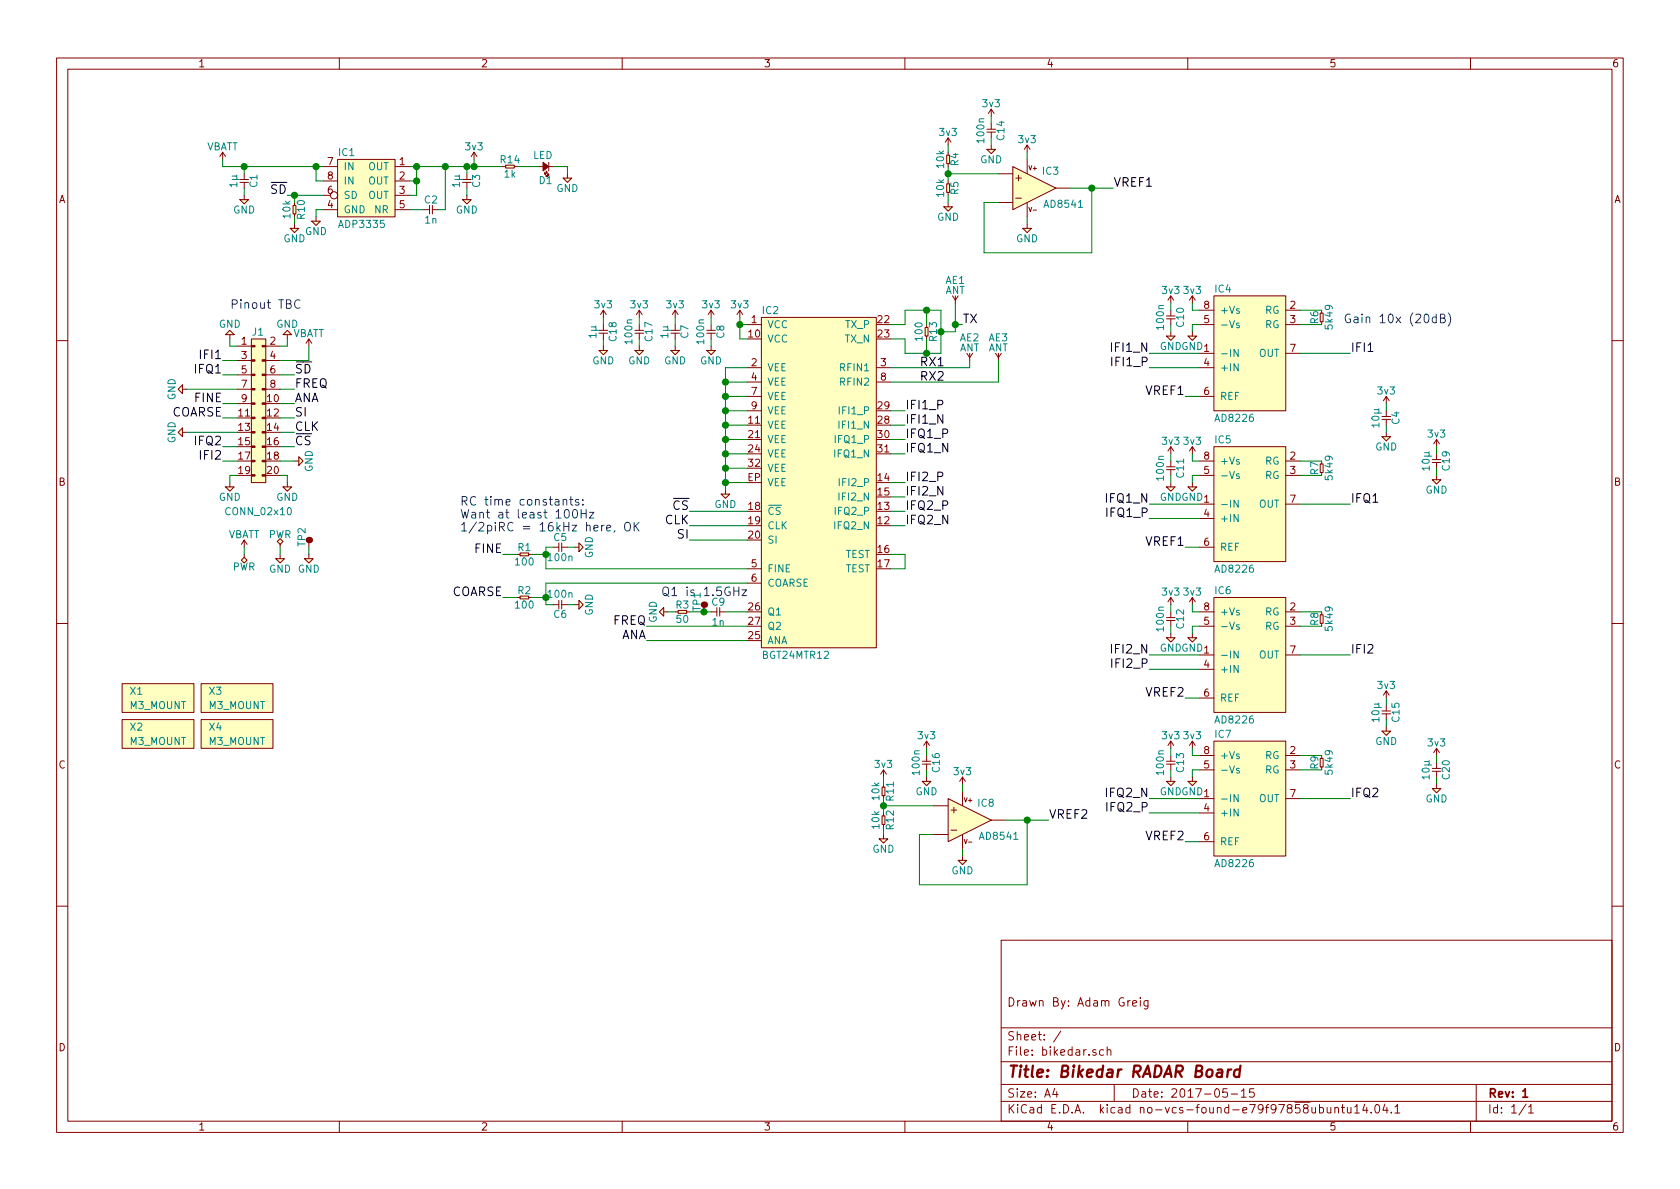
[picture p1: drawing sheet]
EESchema Schematic File Version 2
LIBS:agg-kicad
LIBS:bikedar-cache
EELAYER 26 0
EELAYER END
$Descr A4 11693 8268
encoding utf-8
Sheet 1 1
Title "Bikedar RADAR Board"
Date "2017-05-15"
Rev "1"
Comp ""
Comment1 "Drawn By: Adam Greig"
Comment2 ""
Comment3 ""
Comment4 ""
$EndDescr
$Comp
L BGT24MTR12 IC2
U 1 1
P 5700 3350
F 0 "IC2" H 5300 4550 50  0000 L CNN
F 1 "BGT24MTR12" H 5300 2150 50  0000 L CNN
F 2 "agg:QFN-32-BGT24MTR" H 5300 2050 50  0001 L CNN
F 3 "http://www.infineon.com/dgdl/?fileId=db3a304339dcf4b10139df108e75025b" H 5300 1950 50  0001 L CNN
F 4 "2710089" H 5300 1850 50  0001 L CNN "Farnell"
F 5 "726-4MTR12E6327XUMA1" H 5300 1750 50  0001 L CNN "Mouser"
	1    5700 3350
	1    0    0    -1  
$EndComp
$Comp
L GND #PWR01
U 1 1
P 2000 2350
F 0 "#PWR01" H 1870 2390 50  0001 L CNN
F 1 "GND" H 2000 2250 50  0000 C CNN
F 2 "" H 2000 2350 60  0001 C CNN
F 3 "" H 2000 2350 60  0001 C CNN
	1    2000 2350
	-1   0    0    1   
$EndComp
$Comp
L GND #PWR02
U 1 1
P 1600 2350
F 0 "#PWR02" H 1470 2390 50  0001 L CNN
F 1 "GND" H 1600 2250 50  0000 C CNN
F 2 "" H 1600 2350 60  0001 C CNN
F 3 "" H 1600 2350 60  0001 C CNN
	1    1600 2350
	-1   0    0    1   
$EndComp
Wire Wire Line
	1600 2350 1600 2400
Wire Wire Line
	1600 2400 1650 2400
Wire Wire Line
	1950 2400 2000 2400
Wire Wire Line
	2000 2400 2000 2350
$Comp
L GND #PWR03
U 1 1
P 1600 3350
F 0 "#PWR03" H 1470 3390 50  0001 L CNN
F 1 "GND" H 1600 3250 50  0000 C CNN
F 2 "" H 1600 3350 60  0001 C CNN
F 3 "" H 1600 3350 60  0001 C CNN
	1    1600 3350
	1    0    0    -1  
$EndComp
Wire Wire Line
	1650 3300 1600 3300
Wire Wire Line
	1600 3300 1600 3350
$Comp
L GND #PWR04
U 1 1
P 2000 3350
F 0 "#PWR04" H 1870 3390 50  0001 L CNN
F 1 "GND" H 2000 3250 50  0000 C CNN
F 2 "" H 2000 3350 60  0001 C CNN
F 3 "" H 2000 3350 60  0001 C CNN
	1    2000 3350
	1    0    0    -1  
$EndComp
Wire Wire Line
	1950 3300 2000 3300
Wire Wire Line
	2000 3300 2000 3350
$Comp
L VBATT #PWR05
U 1 1
P 2150 2400
F 0 "#PWR05" H 2150 2510 50  0001 L CNN
F 1 "VBATT" H 2150 2490 50  0000 C CNN
F 2 "" H 2150 2400 60  0001 C CNN
F 3 "" H 2150 2400 60  0001 C CNN
	1    2150 2400
	1    0    0    -1  
$EndComp
Wire Wire Line
	1950 2700 2050 2700
Wire Wire Line
	1950 2800 2050 2800
Text Label 2050 2800 0    60   ~ 0
ANA
Wire Wire Line
	1950 2900 2050 2900
Wire Wire Line
	1950 3000 2050 3000
Wire Wire Line
	1950 3100 2050 3100
Text Label 2050 2900 0    60   ~ 0
SI
Text Label 2050 3000 0    60   ~ 0
CLK
Text Label 2050 3100 0    60   ~ 0
~CS
Wire Wire Line
	1650 2600 1550 2600
Wire Wire Line
	1550 2800 1650 2800
Wire Wire Line
	1550 2900 1650 2900
Wire Wire Line
	1550 3100 1650 3100
Wire Wire Line
	1550 3200 1650 3200
Text Label 1550 2500 2    60   ~ 0
IFI1
Text Label 2050 2700 0    60   ~ 0
FREQ
Wire Wire Line
	1650 2500 1550 2500
Text Label 1550 2600 2    60   ~ 0
IFQ1
Text Label 1550 2800 2    60   ~ 0
FINE
Text Label 1550 2900 2    60   ~ 0
COARSE
Text Label 1550 3100 2    60   ~ 0
IFQ2
Text Label 1550 3200 2    60   ~ 0
IFI2
$Comp
L ADP3335 IC1
U 1 1
P 2550 1250
F 0 "IC1" H 2350 1450 50  0000 L CNN
F 1 "ADP3335" H 2350 950 50  0000 L CNN
F 2 "agg:MSOP-8" H 2350 850 50  0001 L CNN
F 3 "" H 2950 850 50  0001 C CNN
F 4 "2067775" H 2350 750 50  0001 L CNN "Farnell"
	1    2550 1250
	1    0    0    -1  
$EndComp
$Comp
L VBATT #PWR06
U 1 1
P 1550 1100
F 0 "#PWR06" H 1550 1210 50  0001 L CNN
F 1 "VBATT" H 1550 1190 50  0000 C CNN
F 2 "" H 1550 1100 60  0001 C CNN
F 3 "" H 1550 1100 60  0001 C CNN
	1    1550 1100
	1    0    0    -1  
$EndComp
Wire Wire Line
	1550 1150 2250 1150
Wire Wire Line
	2200 1250 2250 1250
Connection ~ 2200 1150
Wire Wire Line
	2000 1350 2250 1350
$Comp
L GND #PWR07
U 1 1
P 2200 1500
F 0 "#PWR07" H 2070 1540 50  0001 L CNN
F 1 "GND" H 2200 1400 50  0000 C CNN
F 2 "" H 2200 1500 60  0001 C CNN
F 3 "" H 2200 1500 60  0001 C CNN
	1    2200 1500
	1    0    0    -1  
$EndComp
Wire Wire Line
	2250 1450 2200 1450
Wire Wire Line
	2200 1450 2200 1500
$Comp
L 3v3 #PWR08
U 1 1
P 3300 1100
F 0 "#PWR08" H 3300 1210 50  0001 L CNN
F 1 "3v3" H 3300 1190 50  0000 C CNN
F 2 "" H 3300 1100 60  0001 C CNN
F 3 "" H 3300 1100 60  0001 C CNN
	1    3300 1100
	1    0    0    -1  
$EndComp
$Comp
L C C2
U 1 1
P 2950 1450
F 0 "C2" H 3000 1520 50  0000 C CNN
F 1 "1n" H 3000 1380 50  0000 C CNN
F 2 "agg:0603" H 2950 1450 50  0001 C CNN
F 3 "" H 2950 1450 50  0001 C CNN
	1    2950 1450
	1    0    0    -1  
$EndComp
Wire Wire Line
	2850 1450 2950 1450
$Comp
L C C3
U 1 1
P 3250 1200
F 0 "C3" H 3300 1270 50  0000 C CNN
F 1 "1µ" H 3300 1130 50  0000 C CNN
F 2 "agg:0603" H 3250 1200 50  0001 C CNN
F 3 "" H 3250 1200 50  0001 C CNN
	1    3250 1200
	0    1    1    0   
$EndComp
Wire Wire Line
	2900 1350 2850 1350
Wire Wire Line
	2900 1150 2900 1350
Wire Wire Line
	2850 1150 3500 1150
Wire Wire Line
	2850 1250 2900 1250
Connection ~ 2900 1250
Wire Wire Line
	3250 1150 3250 1200
Connection ~ 2900 1150
Wire Wire Line
	3050 1450 3100 1450
Wire Wire Line
	3100 1450 3100 1150
Connection ~ 3100 1150
$Comp
L GND #PWR09
U 1 1
P 3250 1350
F 0 "#PWR09" H 3120 1390 50  0001 L CNN
F 1 "GND" H 3250 1250 50  0000 C CNN
F 2 "" H 3250 1350 60  0001 C CNN
F 3 "" H 3250 1350 60  0001 C CNN
	1    3250 1350
	1    0    0    -1  
$EndComp
Wire Wire Line
	3250 1350 3250 1300
Wire Wire Line
	3300 1150 3300 1100
Connection ~ 3250 1150
$Comp
L C C1
U 1 1
P 1700 1200
F 0 "C1" H 1750 1270 50  0000 C CNN
F 1 "1µ" H 1750 1130 50  0000 C CNN
F 2 "agg:0603" H 1700 1200 50  0001 C CNN
F 3 "" H 1700 1200 50  0001 C CNN
	1    1700 1200
	0    1    1    0   
$EndComp
Wire Wire Line
	2200 1150 2200 1250
Wire Wire Line
	1550 1100 1550 1150
Wire Wire Line
	1700 1200 1700 1150
Connection ~ 1700 1150
$Comp
L GND #PWR010
U 1 1
P 1700 1350
F 0 "#PWR010" H 1570 1390 50  0001 L CNN
F 1 "GND" H 1700 1250 50  0000 C CNN
F 2 "" H 1700 1350 60  0001 C CNN
F 3 "" H 1700 1350 60  0001 C CNN
	1    1700 1350
	1    0    0    -1  
$EndComp
Wire Wire Line
	1700 1350 1700 1300
$Comp
L 3v3 #PWR011
U 1 1
P 5150 2200
F 0 "#PWR011" H 5150 2310 50  0001 L CNN
F 1 "3v3" H 5150 2290 50  0000 C CNN
F 2 "" H 5150 2200 60  0001 C CNN
F 3 "" H 5150 2200 60  0001 C CNN
	1    5150 2200
	1    0    0    -1  
$EndComp
Wire Wire Line
	5150 2200 5150 2350
Wire Wire Line
	5150 2250 5200 2250
Wire Wire Line
	5150 2350 5200 2350
Connection ~ 5150 2250
$Comp
L C C7
U 1 1
P 4700 2250
F 0 "C7" H 4750 2320 50  0000 C CNN
F 1 "1µ" H 4750 2180 50  0000 C CNN
F 2 "agg:0603" H 4700 2250 50  0001 C CNN
F 3 "" H 4700 2250 50  0001 C CNN
	1    4700 2250
	0    1    1    0   
$EndComp
$Comp
L C C8
U 1 1
P 4950 2250
F 0 "C8" H 5000 2320 50  0000 C CNN
F 1 "100n" H 5000 2180 50  0000 C CNN
F 2 "agg:0603" H 4950 2250 50  0001 C CNN
F 3 "" H 4950 2250 50  0001 C CNN
	1    4950 2250
	0    1    1    0   
$EndComp
$Comp
L 3v3 #PWR012
U 1 1
P 4950 2200
F 0 "#PWR012" H 4950 2310 50  0001 L CNN
F 1 "3v3" H 4950 2290 50  0000 C CNN
F 2 "" H 4950 2200 60  0001 C CNN
F 3 "" H 4950 2200 60  0001 C CNN
	1    4950 2200
	1    0    0    -1  
$EndComp
Wire Wire Line
	4950 2200 4950 2250
$Comp
L GND #PWR013
U 1 1
P 4950 2400
F 0 "#PWR013" H 4820 2440 50  0001 L CNN
F 1 "GND" H 4950 2300 50  0000 C CNN
F 2 "" H 4950 2400 60  0001 C CNN
F 3 "" H 4950 2400 60  0001 C CNN
	1    4950 2400
	1    0    0    -1  
$EndComp
Wire Wire Line
	4950 2350 4950 2400
$Comp
L GND #PWR014
U 1 1
P 4700 2400
F 0 "#PWR014" H 4570 2440 50  0001 L CNN
F 1 "GND" H 4700 2300 50  0000 C CNN
F 2 "" H 4700 2400 60  0001 C CNN
F 3 "" H 4700 2400 60  0001 C CNN
	1    4700 2400
	1    0    0    -1  
$EndComp
$Comp
L 3v3 #PWR015
U 1 1
P 4700 2200
F 0 "#PWR015" H 4700 2310 50  0001 L CNN
F 1 "3v3" H 4700 2290 50  0000 C CNN
F 2 "" H 4700 2200 60  0001 C CNN
F 3 "" H 4700 2200 60  0001 C CNN
	1    4700 2200
	1    0    0    -1  
$EndComp
Wire Wire Line
	4700 2200 4700 2250
Wire Wire Line
	4700 2350 4700 2400
$Comp
L GND #PWR016
U 1 1
P 5050 3400
F 0 "#PWR016" H 4920 3440 50  0001 L CNN
F 1 "GND" H 5050 3300 50  0000 C CNN
F 2 "" H 5050 3400 60  0001 C CNN
F 3 "" H 5050 3400 60  0001 C CNN
	1    5050 3400
	1    0    0    -1  
$EndComp
Wire Wire Line
	5200 2550 5050 2550
Wire Wire Line
	5050 2550 5050 3400
Wire Wire Line
	5200 3350 5050 3350
Connection ~ 5050 3350
Wire Wire Line
	5200 3250 5050 3250
Connection ~ 5050 3250
Wire Wire Line
	5200 3150 5050 3150
Connection ~ 5050 3150
Wire Wire Line
	5200 3050 5050 3050
Connection ~ 5050 3050
Wire Wire Line
	5200 2950 5050 2950
Connection ~ 5050 2950
Wire Wire Line
	5200 2850 5050 2850
Connection ~ 5050 2850
Wire Wire Line
	5200 2750 5050 2750
Connection ~ 5050 2750
Wire Wire Line
	5200 2650 5050 2650
Connection ~ 5050 2650
Wire Wire Line
	5200 3550 4800 3550
Wire Wire Line
	5200 3650 4800 3650
Wire Wire Line
	4800 3750 5200 3750
Text Label 4800 3550 2    60   ~ 0
~CS
Text Label 4800 3650 2    60   ~ 0
CLK
Text Label 4800 3750 2    60   ~ 0
SI
Wire Wire Line
	3800 3950 5200 3950
Wire Wire Line
	3800 4050 5200 4050
$Comp
L R R3
U 1 1
P 4700 4250
F 0 "R3" H 4750 4300 50  0000 C CNN
F 1 "50" H 4750 4200 50  0000 C CNN
F 2 "agg:0402" H 4700 4250 50  0001 C CNN
F 3 "" H 4700 4250 50  0001 C CNN
	1    4700 4250
	1    0    0    -1  
$EndComp
$Comp
L C C9
U 1 1
P 4950 4250
F 0 "C9" H 5000 4320 50  0000 C CNN
F 1 "1n" H 5000 4180 50  0000 C CNN
F 2 "agg:0402" H 4950 4250 50  0001 C CNN
F 3 "" H 4950 4250 50  0001 C CNN
	1    4950 4250
	1    0    0    -1  
$EndComp
Wire Wire Line
	5200 4250 5050 4250
Wire Wire Line
	4800 4250 4950 4250
$Comp
L GND #PWR017
U 1 1
P 4650 4250
F 0 "#PWR017" H 4520 4290 50  0001 L CNN
F 1 "GND" H 4650 4150 50  0000 C CNN
F 2 "" H 4650 4250 60  0001 C CNN
F 3 "" H 4650 4250 60  0001 C CNN
	1    4650 4250
	0    1    1    0   
$EndComp
Wire Wire Line
	4650 4250 4700 4250
Text Notes 4600 4150 0    60   ~ 0
Q1 is 1.5GHz
Wire Wire Line
	5200 4350 4500 4350
Text Label 4500 4350 2    60   ~ 0
FREQ
Wire Wire Line
	5200 4450 4500 4450
Text Label 4500 4450 2    60   ~ 0
ANA
Wire Wire Line
	6200 3850 6300 3850
Wire Wire Line
	6300 3850 6300 3950
Wire Wire Line
	6300 3950 6200 3950
$Comp
L AD8226 IC4
U 1 1
P 8650 2450
F 0 "IC4" H 8450 2900 50  0000 L CNN
F 1 "AD8226" H 8450 2000 50  0000 L CNN
F 2 "agg:MSOP-8" H 8450 1900 50  0001 L CNN
F 3 "" H 8700 2450 50  0001 C CNN
F 4 "2462026" H 8450 1800 50  0001 L CNN "Farnell"
	1    8650 2450
	1    0    0    -1  
$EndComp
$Comp
L R R1
U 1 1
P 3600 3850
F 0 "R1" H 3650 3900 50  0000 C CNN
F 1 "100" H 3650 3800 50  0000 C CNN
F 2 "agg:0402" H 3600 3850 50  0001 C CNN
F 3 "" H 3600 3850 50  0001 C CNN
	1    3600 3850
	1    0    0    -1  
$EndComp
$Comp
L C C5
U 1 1
P 3850 3800
F 0 "C5" H 3900 3870 50  0000 C CNN
F 1 "100n" H 3900 3730 50  0000 C CNN
F 2 "agg:0402" H 3850 3800 50  0001 C CNN
F 3 "" H 3850 3800 50  0001 C CNN
	1    3850 3800
	1    0    0    -1  
$EndComp
Text Label 3500 3850 2    60   ~ 0
FINE
Text Label 3500 4150 2    60   ~ 0
COARSE
$Comp
L R R2
U 1 1
P 3600 4150
F 0 "R2" H 3650 4200 50  0000 C CNN
F 1 "100" H 3650 4100 50  0000 C CNN
F 2 "agg:0402" H 3600 4150 50  0001 C CNN
F 3 "" H 3600 4150 50  0001 C CNN
	1    3600 4150
	1    0    0    -1  
$EndComp
$Comp
L GND #PWR018
U 1 1
P 4000 3800
F 0 "#PWR018" H 3870 3840 50  0001 L CNN
F 1 "GND" H 4000 3700 50  0000 C CNN
F 2 "" H 4000 3800 60  0001 C CNN
F 3 "" H 4000 3800 60  0001 C CNN
	1    4000 3800
	0    -1   -1   0   
$EndComp
Wire Wire Line
	4000 3800 3950 3800
Wire Wire Line
	3850 3800 3800 3800
Wire Wire Line
	3800 3800 3800 3950
$Comp
L C C6
U 1 1
P 3950 4200
F 0 "C6" H 4000 4270 50  0000 C CNN
F 1 "100n" H 4000 4130 50  0000 C CNN
F 2 "agg:0402" H 3950 4200 50  0001 C CNN
F 3 "" H 3950 4200 50  0001 C CNN
	1    3950 4200
	-1   0    0    1   
$EndComp
Wire Wire Line
	3800 4050 3800 4200
$Comp
L GND #PWR019
U 1 1
P 4000 4200
F 0 "#PWR019" H 3870 4240 50  0001 L CNN
F 1 "GND" H 4000 4100 50  0000 C CNN
F 2 "" H 4000 4200 60  0001 C CNN
F 3 "" H 4000 4200 60  0001 C CNN
	1    4000 4200
	0    -1   -1   0   
$EndComp
Wire Wire Line
	3950 4200 4000 4200
Wire Wire Line
	3800 4200 3850 4200
Wire Wire Line
	3700 4150 3800 4150
Connection ~ 3800 4150
Wire Wire Line
	3700 3850 3800 3850
Connection ~ 3800 3850
Wire Wire Line
	3600 3850 3500 3850
Wire Wire Line
	3600 4150 3500 4150
Text Notes 3200 3700 0    60   ~ 0
RC time constants:\nWant at least 100Hz\n1/2piRC = 16kHz here, OK
$Comp
L R R6
U 1 1
P 9200 2250
F 0 "R6" H 9250 2300 50  0000 C CNN
F 1 "5k49" H 9250 2200 50  0000 C CNN
F 2 "agg:0402" H 9200 2250 50  0001 C CNN
F 3 "" H 9200 2250 50  0001 C CNN
	1    9200 2250
	0    -1   -1   0   
$EndComp
Wire Wire Line
	9050 2150 9200 2150
Wire Wire Line
	9050 2250 9200 2250
$Comp
L 3v3 #PWR020
U 1 1
P 8300 2100
F 0 "#PWR020" H 8300 2210 50  0001 L CNN
F 1 "3v3" H 8300 2190 50  0000 C CNN
F 2 "" H 8300 2100 60  0001 C CNN
F 3 "" H 8300 2100 60  0001 C CNN
	1    8300 2100
	1    0    0    -1  
$EndComp
Wire Wire Line
	8300 2100 8300 2150
Wire Wire Line
	8300 2150 8350 2150
$Comp
L GND #PWR021
U 1 1
P 8300 2300
F 0 "#PWR021" H 8170 2340 50  0001 L CNN
F 1 "GND" H 8300 2200 50  0000 C CNN
F 2 "" H 8300 2300 60  0001 C CNN
F 3 "" H 8300 2300 60  0001 C CNN
	1    8300 2300
	1    0    0    -1  
$EndComp
Wire Wire Line
	8300 2300 8300 2250
Wire Wire Line
	8300 2250 8350 2250
$Comp
L C C10
U 1 1
P 8150 2150
F 0 "C10" H 8200 2220 50  0000 C CNN
F 1 "100n" H 8200 2080 50  0000 C CNN
F 2 "agg:0603" H 8150 2150 50  0001 C CNN
F 3 "" H 8150 2150 50  0001 C CNN
	1    8150 2150
	0    1    1    0   
$EndComp
$Comp
L 3v3 #PWR022
U 1 1
P 8150 2100
F 0 "#PWR022" H 8150 2210 50  0001 L CNN
F 1 "3v3" H 8150 2190 50  0000 C CNN
F 2 "" H 8150 2100 60  0001 C CNN
F 3 "" H 8150 2100 60  0001 C CNN
	1    8150 2100
	1    0    0    -1  
$EndComp
Wire Wire Line
	8150 2100 8150 2150
$Comp
L GND #PWR023
U 1 1
P 8150 2300
F 0 "#PWR023" H 8020 2340 50  0001 L CNN
F 1 "GND" H 8150 2200 50  0000 C CNN
F 2 "" H 8150 2300 60  0001 C CNN
F 3 "" H 8150 2300 60  0001 C CNN
	1    8150 2300
	1    0    0    -1  
$EndComp
Wire Wire Line
	8150 2250 8150 2300
Wire Wire Line
	8350 2450 8000 2450
Wire Wire Line
	8000 2550 8350 2550
$Comp
L AD8541 IC3
U 1 1
P 7150 1300
F 0 "IC3" H 7250 1420 50  0000 L CNN
F 1 "AD8541" H 7260 1190 50  0000 L CNN
F 2 "agg:SC-70-5" H 7150 1030 50  0001 C CNN
F 3 "" H 7050 1300 50  0001 C CNN
F 4 "1333254" H 7150 940 50  0001 C CNN "Farnell"
	1    7150 1300
	1    0    0    -1  
$EndComp
$Comp
L R R4
U 1 1
P 6600 1050
F 0 "R4" H 6650 1100 50  0000 C CNN
F 1 "10k" H 6650 1000 50  0000 C CNN
F 2 "agg:0603" H 6600 1050 50  0001 C CNN
F 3 "" H 6600 1050 50  0001 C CNN
	1    6600 1050
	0    1    1    0   
$EndComp
$Comp
L R R5
U 1 1
P 6600 1250
F 0 "R5" H 6650 1300 50  0000 C CNN
F 1 "10k" H 6650 1200 50  0000 C CNN
F 2 "agg:0603" H 6600 1250 50  0001 C CNN
F 3 "" H 6600 1250 50  0001 C CNN
	1    6600 1250
	0    1    1    0   
$EndComp
$Comp
L 3v3 #PWR024
U 1 1
P 6600 1000
F 0 "#PWR024" H 6600 1110 50  0001 L CNN
F 1 "3v3" H 6600 1090 50  0000 C CNN
F 2 "" H 6600 1000 60  0001 C CNN
F 3 "" H 6600 1000 60  0001 C CNN
	1    6600 1000
	1    0    0    -1  
$EndComp
$Comp
L GND #PWR025
U 1 1
P 6600 1400
F 0 "#PWR025" H 6470 1440 50  0001 L CNN
F 1 "GND" H 6600 1300 50  0000 C CNN
F 2 "" H 6600 1400 60  0001 C CNN
F 3 "" H 6600 1400 60  0001 C CNN
	1    6600 1400
	1    0    0    -1  
$EndComp
Wire Wire Line
	6600 1400 6600 1350
Wire Wire Line
	6600 1000 6600 1050
Wire Wire Line
	6600 1150 6600 1250
Wire Wire Line
	6950 1200 6600 1200
Connection ~ 6600 1200
$Comp
L GND #PWR026
U 1 1
P 7150 1550
F 0 "#PWR026" H 7020 1590 50  0001 L CNN
F 1 "GND" H 7150 1450 50  0000 C CNN
F 2 "" H 7150 1550 60  0001 C CNN
F 3 "" H 7150 1550 60  0001 C CNN
	1    7150 1550
	1    0    0    -1  
$EndComp
Wire Wire Line
	7150 1500 7150 1550
Wire Wire Line
	6950 1400 6850 1400
Wire Wire Line
	6850 1400 6850 1750
Wire Wire Line
	6850 1750 7600 1750
Wire Wire Line
	7600 1750 7600 1300
Wire Wire Line
	7450 1300 7750 1300
$Comp
L 3v3 #PWR027
U 1 1
P 7150 1050
F 0 "#PWR027" H 7150 1160 50  0001 L CNN
F 1 "3v3" H 7150 1140 50  0000 C CNN
F 2 "" H 7150 1050 60  0001 C CNN
F 3 "" H 7150 1050 60  0001 C CNN
	1    7150 1050
	1    0    0    -1  
$EndComp
Wire Wire Line
	7150 1050 7150 1100
$Comp
L C C14
U 1 1
P 6900 850
F 0 "C14" H 6950 920 50  0000 C CNN
F 1 "100n" H 6950 780 50  0000 C CNN
F 2 "agg:0603" H 6900 850 50  0001 C CNN
F 3 "" H 6900 850 50  0001 C CNN
	1    6900 850 
	0    1    1    0   
$EndComp
$Comp
L 3v3 #PWR028
U 1 1
P 6900 800
F 0 "#PWR028" H 6900 910 50  0001 L CNN
F 1 "3v3" H 6900 890 50  0000 C CNN
F 2 "" H 6900 800 60  0001 C CNN
F 3 "" H 6900 800 60  0001 C CNN
	1    6900 800 
	1    0    0    -1  
$EndComp
Wire Wire Line
	6900 800  6900 850 
$Comp
L GND #PWR029
U 1 1
P 6900 1000
F 0 "#PWR029" H 6770 1040 50  0001 L CNN
F 1 "GND" H 6900 900 50  0000 C CNN
F 2 "" H 6900 1000 60  0001 C CNN
F 3 "" H 6900 1000 60  0001 C CNN
	1    6900 1000
	1    0    0    -1  
$EndComp
Wire Wire Line
	6900 950  6900 1000
$Comp
L C C4
U 1 1
P 9650 2850
F 0 "C4" H 9700 2920 50  0000 C CNN
F 1 "10µ" H 9700 2780 50  0000 C CNN
F 2 "agg:0603" H 9650 2850 50  0001 C CNN
F 3 "" H 9650 2850 50  0001 C CNN
	1    9650 2850
	0    1    1    0   
$EndComp
$Comp
L GND #PWR030
U 1 1
P 9650 3000
F 0 "#PWR030" H 9520 3040 50  0001 L CNN
F 1 "GND" H 9650 2900 50  0000 C CNN
F 2 "" H 9650 3000 60  0001 C CNN
F 3 "" H 9650 3000 60  0001 C CNN
	1    9650 3000
	1    0    0    -1  
$EndComp
$Comp
L 3v3 #PWR031
U 1 1
P 9650 2800
F 0 "#PWR031" H 9650 2910 50  0001 L CNN
F 1 "3v3" H 9650 2890 50  0000 C CNN
F 2 "" H 9650 2800 60  0001 C CNN
F 3 "" H 9650 2800 60  0001 C CNN
	1    9650 2800
	1    0    0    -1  
$EndComp
Wire Wire Line
	9650 2800 9650 2850
Wire Wire Line
	9650 2950 9650 3000
Connection ~ 7600 1300
Text Label 7750 1300 0    60   ~ 0
VREF1
Text Label 8250 2750 2    60   ~ 0
VREF1
Wire Wire Line
	8250 2750 8350 2750
Wire Wire Line
	9050 2450 9400 2450
Text Label 8000 2550 2    60   ~ 0
IFI1_P
Text Label 8000 2450 2    60   ~ 0
IFI1_N
Text Label 9400 2450 0    60   ~ 0
IFI1
$Comp
L AD8226 IC5
U 1 1
P 8650 3500
F 0 "IC5" H 8450 3950 50  0000 L CNN
F 1 "AD8226" H 8450 3050 50  0000 L CNN
F 2 "agg:MSOP-8" H 8450 2950 50  0001 L CNN
F 3 "" H 8700 3500 50  0001 C CNN
F 4 "2462026" H 8450 2850 50  0001 L CNN "Farnell"
	1    8650 3500
	1    0    0    -1  
$EndComp
$Comp
L R R7
U 1 1
P 9200 3300
F 0 "R7" H 9250 3350 50  0000 C CNN
F 1 "5k49" H 9250 3250 50  0000 C CNN
F 2 "agg:0402" H 9200 3300 50  0001 C CNN
F 3 "" H 9200 3300 50  0001 C CNN
	1    9200 3300
	0    -1   -1   0   
$EndComp
Wire Wire Line
	9050 3200 9200 3200
Wire Wire Line
	9050 3300 9200 3300
$Comp
L 3v3 #PWR032
U 1 1
P 8300 3150
F 0 "#PWR032" H 8300 3260 50  0001 L CNN
F 1 "3v3" H 8300 3240 50  0000 C CNN
F 2 "" H 8300 3150 60  0001 C CNN
F 3 "" H 8300 3150 60  0001 C CNN
	1    8300 3150
	1    0    0    -1  
$EndComp
Wire Wire Line
	8300 3150 8300 3200
Wire Wire Line
	8300 3200 8350 3200
$Comp
L GND #PWR033
U 1 1
P 8300 3350
F 0 "#PWR033" H 8170 3390 50  0001 L CNN
F 1 "GND" H 8300 3250 50  0000 C CNN
F 2 "" H 8300 3350 60  0001 C CNN
F 3 "" H 8300 3350 60  0001 C CNN
	1    8300 3350
	1    0    0    -1  
$EndComp
Wire Wire Line
	8300 3350 8300 3300
Wire Wire Line
	8300 3300 8350 3300
$Comp
L C C11
U 1 1
P 8150 3200
F 0 "C11" H 8200 3270 50  0000 C CNN
F 1 "100n" H 8200 3130 50  0000 C CNN
F 2 "agg:0603" H 8150 3200 50  0001 C CNN
F 3 "" H 8150 3200 50  0001 C CNN
	1    8150 3200
	0    1    1    0   
$EndComp
$Comp
L 3v3 #PWR034
U 1 1
P 8150 3150
F 0 "#PWR034" H 8150 3260 50  0001 L CNN
F 1 "3v3" H 8150 3240 50  0000 C CNN
F 2 "" H 8150 3150 60  0001 C CNN
F 3 "" H 8150 3150 60  0001 C CNN
	1    8150 3150
	1    0    0    -1  
$EndComp
Wire Wire Line
	8150 3150 8150 3200
$Comp
L GND #PWR035
U 1 1
P 8150 3350
F 0 "#PWR035" H 8020 3390 50  0001 L CNN
F 1 "GND" H 8150 3250 50  0000 C CNN
F 2 "" H 8150 3350 60  0001 C CNN
F 3 "" H 8150 3350 60  0001 C CNN
	1    8150 3350
	1    0    0    -1  
$EndComp
Wire Wire Line
	8150 3300 8150 3350
Wire Wire Line
	8350 3500 8000 3500
Wire Wire Line
	8000 3600 8350 3600
Text Label 8250 3800 2    60   ~ 0
VREF1
Wire Wire Line
	8250 3800 8350 3800
Wire Wire Line
	9050 3500 9400 3500
Text Label 8000 3600 2    60   ~ 0
IFQ1_P
Text Label 8000 3500 2    60   ~ 0
IFQ1_N
Text Label 9400 3500 0    60   ~ 0
IFQ1
$Comp
L AD8226 IC6
U 1 1
P 8650 4550
F 0 "IC6" H 8450 5000 50  0000 L CNN
F 1 "AD8226" H 8450 4100 50  0000 L CNN
F 2 "agg:MSOP-8" H 8450 4000 50  0001 L CNN
F 3 "" H 8700 4550 50  0001 C CNN
F 4 "2462026" H 8450 3900 50  0001 L CNN "Farnell"
	1    8650 4550
	1    0    0    -1  
$EndComp
$Comp
L R R8
U 1 1
P 9200 4350
F 0 "R8" H 9250 4400 50  0000 C CNN
F 1 "5k49" H 9250 4300 50  0000 C CNN
F 2 "agg:0402" H 9200 4350 50  0001 C CNN
F 3 "" H 9200 4350 50  0001 C CNN
	1    9200 4350
	0    -1   -1   0   
$EndComp
Wire Wire Line
	9050 4250 9200 4250
Wire Wire Line
	9050 4350 9200 4350
$Comp
L 3v3 #PWR036
U 1 1
P 8300 4200
F 0 "#PWR036" H 8300 4310 50  0001 L CNN
F 1 "3v3" H 8300 4290 50  0000 C CNN
F 2 "" H 8300 4200 60  0001 C CNN
F 3 "" H 8300 4200 60  0001 C CNN
	1    8300 4200
	1    0    0    -1  
$EndComp
Wire Wire Line
	8300 4200 8300 4250
Wire Wire Line
	8300 4250 8350 4250
$Comp
L GND #PWR037
U 1 1
P 8300 4400
F 0 "#PWR037" H 8170 4440 50  0001 L CNN
F 1 "GND" H 8300 4300 50  0000 C CNN
F 2 "" H 8300 4400 60  0001 C CNN
F 3 "" H 8300 4400 60  0001 C CNN
	1    8300 4400
	1    0    0    -1  
$EndComp
Wire Wire Line
	8300 4400 8300 4350
Wire Wire Line
	8300 4350 8350 4350
$Comp
L C C12
U 1 1
P 8150 4250
F 0 "C12" H 8200 4320 50  0000 C CNN
F 1 "100n" H 8200 4180 50  0000 C CNN
F 2 "agg:0603" H 8150 4250 50  0001 C CNN
F 3 "" H 8150 4250 50  0001 C CNN
	1    8150 4250
	0    1    1    0   
$EndComp
$Comp
L 3v3 #PWR038
U 1 1
P 8150 4200
F 0 "#PWR038" H 8150 4310 50  0001 L CNN
F 1 "3v3" H 8150 4290 50  0000 C CNN
F 2 "" H 8150 4200 60  0001 C CNN
F 3 "" H 8150 4200 60  0001 C CNN
	1    8150 4200
	1    0    0    -1  
$EndComp
Wire Wire Line
	8150 4200 8150 4250
$Comp
L GND #PWR039
U 1 1
P 8150 4400
F 0 "#PWR039" H 8020 4440 50  0001 L CNN
F 1 "GND" H 8150 4300 50  0000 C CNN
F 2 "" H 8150 4400 60  0001 C CNN
F 3 "" H 8150 4400 60  0001 C CNN
	1    8150 4400
	1    0    0    -1  
$EndComp
Wire Wire Line
	8150 4350 8150 4400
Wire Wire Line
	8350 4550 8000 4550
Wire Wire Line
	8000 4650 8350 4650
Text Label 8250 4850 2    60   ~ 0
VREF2
Wire Wire Line
	8250 4850 8350 4850
Wire Wire Line
	9050 4550 9400 4550
Text Label 8000 4650 2    60   ~ 0
IFI2_P
Text Label 8000 4550 2    60   ~ 0
IFI2_N
Text Label 9400 4550 0    60   ~ 0
IFI2
$Comp
L AD8226 IC7
U 1 1
P 8650 5550
F 0 "IC7" H 8450 6000 50  0000 L CNN
F 1 "AD8226" H 8450 5100 50  0000 L CNN
F 2 "agg:MSOP-8" H 8450 5000 50  0001 L CNN
F 3 "" H 8700 5550 50  0001 C CNN
F 4 "2462026" H 8450 4900 50  0001 L CNN "Farnell"
	1    8650 5550
	1    0    0    -1  
$EndComp
$Comp
L R R9
U 1 1
P 9200 5350
F 0 "R9" H 9250 5400 50  0000 C CNN
F 1 "5k49" H 9250 5300 50  0000 C CNN
F 2 "agg:0402" H 9200 5350 50  0001 C CNN
F 3 "" H 9200 5350 50  0001 C CNN
	1    9200 5350
	0    -1   -1   0   
$EndComp
Wire Wire Line
	9050 5250 9200 5250
Wire Wire Line
	9050 5350 9200 5350
$Comp
L 3v3 #PWR040
U 1 1
P 8300 5200
F 0 "#PWR040" H 8300 5310 50  0001 L CNN
F 1 "3v3" H 8300 5290 50  0000 C CNN
F 2 "" H 8300 5200 60  0001 C CNN
F 3 "" H 8300 5200 60  0001 C CNN
	1    8300 5200
	1    0    0    -1  
$EndComp
Wire Wire Line
	8300 5200 8300 5250
Wire Wire Line
	8300 5250 8350 5250
$Comp
L GND #PWR041
U 1 1
P 8300 5400
F 0 "#PWR041" H 8170 5440 50  0001 L CNN
F 1 "GND" H 8300 5300 50  0000 C CNN
F 2 "" H 8300 5400 60  0001 C CNN
F 3 "" H 8300 5400 60  0001 C CNN
	1    8300 5400
	1    0    0    -1  
$EndComp
Wire Wire Line
	8300 5400 8300 5350
Wire Wire Line
	8300 5350 8350 5350
$Comp
L C C13
U 1 1
P 8150 5250
F 0 "C13" H 8200 5320 50  0000 C CNN
F 1 "100n" H 8200 5180 50  0000 C CNN
F 2 "agg:0603" H 8150 5250 50  0001 C CNN
F 3 "" H 8150 5250 50  0001 C CNN
	1    8150 5250
	0    1    1    0   
$EndComp
$Comp
L 3v3 #PWR042
U 1 1
P 8150 5200
F 0 "#PWR042" H 8150 5310 50  0001 L CNN
F 1 "3v3" H 8150 5290 50  0000 C CNN
F 2 "" H 8150 5200 60  0001 C CNN
F 3 "" H 8150 5200 60  0001 C CNN
	1    8150 5200
	1    0    0    -1  
$EndComp
Wire Wire Line
	8150 5200 8150 5250
$Comp
L GND #PWR043
U 1 1
P 8150 5400
F 0 "#PWR043" H 8020 5440 50  0001 L CNN
F 1 "GND" H 8150 5300 50  0000 C CNN
F 2 "" H 8150 5400 60  0001 C CNN
F 3 "" H 8150 5400 60  0001 C CNN
	1    8150 5400
	1    0    0    -1  
$EndComp
Wire Wire Line
	8150 5350 8150 5400
Wire Wire Line
	8350 5550 8000 5550
Wire Wire Line
	8000 5650 8350 5650
Text Label 8250 5850 2    60   ~ 0
VREF2
Wire Wire Line
	8250 5850 8350 5850
Wire Wire Line
	9050 5550 9400 5550
Text Label 8000 5650 2    60   ~ 0
IFQ2_P
Text Label 8000 5550 2    60   ~ 0
IFQ2_N
Text Label 9400 5550 0    60   ~ 0
IFQ2
Text Notes 1600 2150 0    60   ~ 0
Pinout TBC
Text Label 6300 2850 0    60   ~ 0
IFI1_P
Text Label 6300 2950 0    60   ~ 0
IFI1_N
Text Label 6300 3150 0    60   ~ 0
IFQ1_N
Text Label 6300 3050 0    60   ~ 0
IFQ1_P
Text Label 6300 3350 0    60   ~ 0
IFI2_P
Text Label 6300 3450 0    60   ~ 0
IFI2_N
Text Label 6300 3550 0    60   ~ 0
IFQ2_P
Text Label 6300 3650 0    60   ~ 0
IFQ2_N
Wire Wire Line
	6300 3650 6200 3650
Wire Wire Line
	6200 3550 6300 3550
Wire Wire Line
	6300 3450 6200 3450
Wire Wire Line
	6200 3350 6300 3350
Wire Wire Line
	6200 3150 6300 3150
Wire Wire Line
	6300 3050 6200 3050
Wire Wire Line
	6200 2950 6300 2950
Wire Wire Line
	6300 2850 6200 2850
Connection ~ 4900 4250
Text Label 2000 1350 2    60   ~ 0
~SD
Text Label 2050 2600 0    60   ~ 0
~SD
$Comp
L CONN_02x10 J1
U 1 1
P 1850 2400
F 0 "J1" H 1750 2500 50  0000 L CNN
F 1 "CONN_02x10" H 1800 1250 50  0000 C CNN
F 2 "agg:DIL-254P-20" H 1850 2400 50  0001 C CNN
F 3 "" H 1850 2400 50  0001 C CNN
	1    1850 2400
	1    0    0    -1  
$EndComp
$Comp
L GND #PWR044
U 1 1
P 1300 2700
F 0 "#PWR044" H 1170 2740 50  0001 L CNN
F 1 "GND" H 1300 2600 50  0000 C CNN
F 2 "" H 1300 2700 60  0001 C CNN
F 3 "" H 1300 2700 60  0001 C CNN
	1    1300 2700
	0    1    1    0   
$EndComp
Wire Wire Line
	1300 2700 1650 2700
$Comp
L GND #PWR045
U 1 1
P 1300 3000
F 0 "#PWR045" H 1170 3040 50  0001 L CNN
F 1 "GND" H 1300 2900 50  0000 C CNN
F 2 "" H 1300 3000 60  0001 C CNN
F 3 "" H 1300 3000 60  0001 C CNN
	1    1300 3000
	0    1    1    0   
$EndComp
Wire Wire Line
	1300 3000 1650 3000
$Comp
L GND #PWR046
U 1 1
P 2050 3200
F 0 "#PWR046" H 1920 3240 50  0001 L CNN
F 1 "GND" H 2050 3100 50  0000 C CNN
F 2 "" H 2050 3200 60  0001 C CNN
F 3 "" H 2050 3200 60  0001 C CNN
	1    2050 3200
	0    -1   -1   0   
$EndComp
Wire Wire Line
	2050 3200 1950 3200
$Comp
L R R10
U 1 1
P 2050 1400
F 0 "R10" H 2100 1450 50  0000 C CNN
F 1 "10k" H 2100 1350 50  0000 C CNN
F 2 "agg:0603" H 2050 1400 50  0001 C CNN
F 3 "" H 2050 1400 50  0001 C CNN
	1    2050 1400
	0    1    1    0   
$EndComp
$Comp
L GND #PWR047
U 1 1
P 2050 1550
F 0 "#PWR047" H 1920 1590 50  0001 L CNN
F 1 "GND" H 2050 1450 50  0000 C CNN
F 2 "" H 2050 1550 60  0001 C CNN
F 3 "" H 2050 1550 60  0001 C CNN
	1    2050 1550
	1    0    0    -1  
$EndComp
Wire Wire Line
	2050 1550 2050 1500
Wire Wire Line
	2050 1350 2050 1400
Connection ~ 2050 1350
$Comp
L PWR #FLG048
U 1 1
P 1700 3850
F 0 "#FLG048" H 1700 4010 50  0001 C CNN
F 1 "PWR" H 1700 3940 50  0000 C CNN
F 2 "" H 1700 3850 50  0001 C CNN
F 3 "" H 1700 3850 50  0001 C CNN
	1    1700 3850
	-1   0    0    1   
$EndComp
$Comp
L VBATT #PWR049
U 1 1
P 1700 3800
F 0 "#PWR049" H 1700 3910 50  0001 L CNN
F 1 "VBATT" H 1700 3890 50  0000 C CNN
F 2 "" H 1700 3800 60  0001 C CNN
F 3 "" H 1700 3800 60  0001 C CNN
	1    1700 3800
	1    0    0    -1  
$EndComp
Wire Wire Line
	1700 3850 1700 3800
$Comp
L PWR #FLG050
U 1 1
P 1950 3800
F 0 "#FLG050" H 1950 3960 50  0001 C CNN
F 1 "PWR" H 1950 3890 50  0000 C CNN
F 2 "" H 1950 3800 50  0001 C CNN
F 3 "" H 1950 3800 50  0001 C CNN
	1    1950 3800
	1    0    0    -1  
$EndComp
$Comp
L GND #PWR051
U 1 1
P 1950 3850
F 0 "#PWR051" H 1820 3890 50  0001 L CNN
F 1 "GND" H 1950 3750 50  0000 C CNN
F 2 "" H 1950 3850 60  0001 C CNN
F 3 "" H 1950 3850 60  0001 C CNN
	1    1950 3850
	1    0    0    -1  
$EndComp
Wire Wire Line
	1950 3800 1950 3850
Text Notes 9350 2250 0    60   ~ 0
Gain 10x (20dB)
$Comp
L PART X1
U 1 1
P 850 4900
F 0 "X1" H 900 5000 50  0000 L CNN
F 1 "M3_MOUNT" H 900 4900 50  0000 L CNN
F 2 "agg:M3_MOUNT" H 850 4900 50  0001 C CNN
F 3 "" H 850 4900 50  0001 C CNN
	1    850  4900
	1    0    0    -1  
$EndComp
$Comp
L PART X2
U 1 1
P 850 5150
F 0 "X2" H 900 5250 50  0000 L CNN
F 1 "M3_MOUNT" H 900 5150 50  0000 L CNN
F 2 "agg:M3_MOUNT" H 850 5150 50  0001 C CNN
F 3 "" H 850 5150 50  0001 C CNN
	1    850  5150
	1    0    0    -1  
$EndComp
$Comp
L GND #PWR052
U 1 1
P 2150 3850
F 0 "#PWR052" H 2020 3890 50  0001 L CNN
F 1 "GND" H 2150 3750 50  0000 C CNN
F 2 "" H 2150 3850 60  0001 C CNN
F 3 "" H 2150 3850 60  0001 C CNN
	1    2150 3850
	1    0    0    -1  
$EndComp
$Comp
L TESTPAD TP2
U 1 1
P 2150 3800
F 0 "TP2" H 2150 3850 50  0000 L CNN
F 1 "TESTPAD" H 2150 3725 50  0001 L CNN
F 2 "agg:SIL-254P-01" H 2150 3650 50  0001 L CNN
F 3 "" H 2150 3800 50  0001 C CNN
	1    2150 3800
	0    -1   -1   0   
$EndComp
Wire Wire Line
	2150 3800 2150 3850
$Comp
L TESTPAD TP1
U 1 1
P 4900 4250
F 0 "TP1" H 4900 4300 50  0000 L CNN
F 1 "TESTPAD" H 4900 4175 50  0001 L CNN
F 2 "agg:TESTPAD" H 4900 4100 50  0001 L CNN
F 3 "" H 4900 4250 50  0001 C CNN
	1    4900 4250
	0    -1   -1   0   
$EndComp
$Comp
L C C15
U 1 1
P 9650 4900
F 0 "C15" H 9700 4970 50  0000 C CNN
F 1 "10µ" H 9700 4830 50  0000 C CNN
F 2 "agg:0603" H 9650 4900 50  0001 C CNN
F 3 "" H 9650 4900 50  0001 C CNN
	1    9650 4900
	0    1    1    0   
$EndComp
$Comp
L GND #PWR053
U 1 1
P 9650 5050
F 0 "#PWR053" H 9520 5090 50  0001 L CNN
F 1 "GND" H 9650 4950 50  0000 C CNN
F 2 "" H 9650 5050 60  0001 C CNN
F 3 "" H 9650 5050 60  0001 C CNN
	1    9650 5050
	1    0    0    -1  
$EndComp
$Comp
L 3v3 #PWR054
U 1 1
P 9650 4850
F 0 "#PWR054" H 9650 4960 50  0001 L CNN
F 1 "3v3" H 9650 4940 50  0000 C CNN
F 2 "" H 9650 4850 60  0001 C CNN
F 3 "" H 9650 4850 60  0001 C CNN
	1    9650 4850
	1    0    0    -1  
$EndComp
Wire Wire Line
	9650 4850 9650 4900
Wire Wire Line
	9650 5000 9650 5050
$Comp
L AD8541 IC8
U 1 1
P 6700 5700
F 0 "IC8" H 6800 5820 50  0000 L CNN
F 1 "AD8541" H 6810 5590 50  0000 L CNN
F 2 "agg:SC-70-5" H 6700 5430 50  0001 C CNN
F 3 "" H 6600 5700 50  0001 C CNN
F 4 "1333254" H 6700 5340 50  0001 C CNN "Farnell"
	1    6700 5700
	1    0    0    -1  
$EndComp
$Comp
L R R11
U 1 1
P 6150 5450
F 0 "R11" H 6200 5500 50  0000 C CNN
F 1 "10k" H 6200 5400 50  0000 C CNN
F 2 "agg:0603" H 6150 5450 50  0001 C CNN
F 3 "" H 6150 5450 50  0001 C CNN
	1    6150 5450
	0    1    1    0   
$EndComp
$Comp
L R R12
U 1 1
P 6150 5650
F 0 "R12" H 6200 5700 50  0000 C CNN
F 1 "10k" H 6200 5600 50  0000 C CNN
F 2 "agg:0603" H 6150 5650 50  0001 C CNN
F 3 "" H 6150 5650 50  0001 C CNN
	1    6150 5650
	0    1    1    0   
$EndComp
$Comp
L 3v3 #PWR055
U 1 1
P 6150 5400
F 0 "#PWR055" H 6150 5510 50  0001 L CNN
F 1 "3v3" H 6150 5490 50  0000 C CNN
F 2 "" H 6150 5400 60  0001 C CNN
F 3 "" H 6150 5400 60  0001 C CNN
	1    6150 5400
	1    0    0    -1  
$EndComp
$Comp
L GND #PWR056
U 1 1
P 6150 5800
F 0 "#PWR056" H 6020 5840 50  0001 L CNN
F 1 "GND" H 6150 5700 50  0000 C CNN
F 2 "" H 6150 5800 60  0001 C CNN
F 3 "" H 6150 5800 60  0001 C CNN
	1    6150 5800
	1    0    0    -1  
$EndComp
Wire Wire Line
	6150 5800 6150 5750
Wire Wire Line
	6150 5400 6150 5450
Wire Wire Line
	6150 5550 6150 5650
Wire Wire Line
	6500 5600 6150 5600
Connection ~ 6150 5600
$Comp
L GND #PWR057
U 1 1
P 6700 5950
F 0 "#PWR057" H 6570 5990 50  0001 L CNN
F 1 "GND" H 6700 5850 50  0000 C CNN
F 2 "" H 6700 5950 60  0001 C CNN
F 3 "" H 6700 5950 60  0001 C CNN
	1    6700 5950
	1    0    0    -1  
$EndComp
Wire Wire Line
	6700 5900 6700 5950
Wire Wire Line
	6500 5800 6400 5800
Wire Wire Line
	6400 5800 6400 6150
Wire Wire Line
	6400 6150 7150 6150
Wire Wire Line
	7150 6150 7150 5700
Wire Wire Line
	7000 5700 7300 5700
$Comp
L 3v3 #PWR058
U 1 1
P 6700 5450
F 0 "#PWR058" H 6700 5560 50  0001 L CNN
F 1 "3v3" H 6700 5540 50  0000 C CNN
F 2 "" H 6700 5450 60  0001 C CNN
F 3 "" H 6700 5450 60  0001 C CNN
	1    6700 5450
	1    0    0    -1  
$EndComp
Wire Wire Line
	6700 5450 6700 5500
$Comp
L C C16
U 1 1
P 6450 5250
F 0 "C16" H 6500 5320 50  0000 C CNN
F 1 "100n" H 6500 5180 50  0000 C CNN
F 2 "agg:0603" H 6450 5250 50  0001 C CNN
F 3 "" H 6450 5250 50  0001 C CNN
	1    6450 5250
	0    1    1    0   
$EndComp
$Comp
L 3v3 #PWR059
U 1 1
P 6450 5200
F 0 "#PWR059" H 6450 5310 50  0001 L CNN
F 1 "3v3" H 6450 5290 50  0000 C CNN
F 2 "" H 6450 5200 60  0001 C CNN
F 3 "" H 6450 5200 60  0001 C CNN
	1    6450 5200
	1    0    0    -1  
$EndComp
Wire Wire Line
	6450 5200 6450 5250
$Comp
L GND #PWR060
U 1 1
P 6450 5400
F 0 "#PWR060" H 6320 5440 50  0001 L CNN
F 1 "GND" H 6450 5300 50  0000 C CNN
F 2 "" H 6450 5400 60  0001 C CNN
F 3 "" H 6450 5400 60  0001 C CNN
	1    6450 5400
	1    0    0    -1  
$EndComp
Wire Wire Line
	6450 5350 6450 5400
Connection ~ 7150 5700
Text Label 7300 5700 0    60   ~ 0
VREF2
$Comp
L PART X4
U 1 1
P 1400 5150
F 0 "X4" H 1450 5250 50  0000 L CNN
F 1 "M3_MOUNT" H 1450 5150 50  0000 L CNN
F 2 "agg:M3_MOUNT" H 1400 5150 50  0001 C CNN
F 3 "" H 1400 5150 50  0001 C CNN
	1    1400 5150
	1    0    0    -1  
$EndComp
$Comp
L PART X3
U 1 1
P 1400 4900
F 0 "X3" H 1450 5000 50  0000 L CNN
F 1 "M3_MOUNT" H 1450 4900 50  0000 L CNN
F 2 "agg:M3_MOUNT" H 1400 4900 50  0001 C CNN
F 3 "" H 1400 4900 50  0001 C CNN
	1    1400 4900
	1    0    0    -1  
$EndComp
$Comp
L C C17
U 1 1
P 4450 2250
F 0 "C17" H 4500 2320 50  0000 C CNN
F 1 "100n" H 4500 2180 50  0000 C CNN
F 2 "agg:0603" H 4450 2250 50  0001 C CNN
F 3 "" H 4450 2250 50  0001 C CNN
	1    4450 2250
	0    1    1    0   
$EndComp
$Comp
L 3v3 #PWR061
U 1 1
P 4450 2200
F 0 "#PWR061" H 4450 2310 50  0001 L CNN
F 1 "3v3" H 4450 2290 50  0000 C CNN
F 2 "" H 4450 2200 60  0001 C CNN
F 3 "" H 4450 2200 60  0001 C CNN
	1    4450 2200
	1    0    0    -1  
$EndComp
Wire Wire Line
	4450 2200 4450 2250
$Comp
L GND #PWR062
U 1 1
P 4450 2400
F 0 "#PWR062" H 4320 2440 50  0001 L CNN
F 1 "GND" H 4450 2300 50  0000 C CNN
F 2 "" H 4450 2400 60  0001 C CNN
F 3 "" H 4450 2400 60  0001 C CNN
	1    4450 2400
	1    0    0    -1  
$EndComp
Wire Wire Line
	4450 2350 4450 2400
Wire Wire Line
	2050 2600 1950 2600
Wire Wire Line
	1950 2500 2150 2500
Wire Wire Line
	2150 2500 2150 2400
Wire Wire Line
	6200 2250 6300 2250
$Comp
L ANT AE2
U 1 1
P 6750 2500
F 0 "AE2" H 6750 2660 50  0000 C CNN
F 1 "ANT" H 6750 2590 50  0000 C CNN
F 2 "" H 6750 2500 50  0001 C CNN
F 3 "" H 6750 2500 50  0001 C CNN
	1    6750 2500
	1    0    0    -1  
$EndComp
$Comp
L ANT AE3
U 1 1
P 6950 2500
F 0 "AE3" H 6950 2660 50  0000 C CNN
F 1 "ANT" H 6950 2590 50  0000 C CNN
F 2 "" H 6950 2500 50  0001 C CNN
F 3 "" H 6950 2500 50  0001 C CNN
	1    6950 2500
	1    0    0    -1  
$EndComp
Wire Wire Line
	6200 2550 6750 2550
Wire Wire Line
	6750 2550 6750 2500
Wire Wire Line
	6200 2650 6950 2650
Wire Wire Line
	6950 2650 6950 2500
$Comp
L R R13
U 1 1
P 6450 2250
F 0 "R13" H 6500 2300 50  0000 C CNN
F 1 "100" H 6500 2200 50  0000 C CNN
F 2 "agg:0402" H 6450 2250 50  0001 C CNN
F 3 "" H 6450 2250 50  0001 C CNN
	1    6450 2250
	0    1    1    0   
$EndComp
Wire Wire Line
	6300 2250 6300 2150
Wire Wire Line
	6300 2150 6550 2150
Wire Wire Line
	6450 2150 6450 2250
Wire Wire Line
	6200 2350 6300 2350
Wire Wire Line
	6300 2350 6300 2450
Wire Wire Line
	6300 2450 6550 2450
Wire Wire Line
	6450 2450 6450 2350
Wire Wire Line
	6550 2450 6550 2150
Connection ~ 6450 2450
Connection ~ 6450 2150
$Comp
L ANT AE1
U 1 1
P 6650 2100
F 0 "AE1" H 6650 2260 50  0000 C CNN
F 1 "ANT" H 6650 2190 50  0000 C CNN
F 2 "" H 6650 2100 50  0001 C CNN
F 3 "" H 6650 2100 50  0001 C CNN
	1    6650 2100
	1    0    0    -1  
$EndComp
Wire Wire Line
	6550 2300 6650 2300
Wire Wire Line
	6650 2300 6650 2100
Connection ~ 6550 2300
Text Label 6400 2550 0    60   ~ 0
RX1
Text Label 6400 2650 0    60   ~ 0
RX2
Text Label 6700 2250 0    60   ~ 0
TX
Wire Wire Line
	6700 2250 6650 2250
Connection ~ 6650 2250
$Comp
L C C18
U 1 1
P 4200 2250
F 0 "C18" H 4250 2320 50  0000 C CNN
F 1 "1µ" H 4250 2180 50  0000 C CNN
F 2 "agg:0603" H 4200 2250 50  0001 C CNN
F 3 "" H 4200 2250 50  0001 C CNN
	1    4200 2250
	0    1    1    0   
$EndComp
$Comp
L GND #PWR063
U 1 1
P 4200 2400
F 0 "#PWR063" H 4070 2440 50  0001 L CNN
F 1 "GND" H 4200 2300 50  0000 C CNN
F 2 "" H 4200 2400 60  0001 C CNN
F 3 "" H 4200 2400 60  0001 C CNN
	1    4200 2400
	1    0    0    -1  
$EndComp
$Comp
L 3v3 #PWR064
U 1 1
P 4200 2200
F 0 "#PWR064" H 4200 2310 50  0001 L CNN
F 1 "3v3" H 4200 2290 50  0000 C CNN
F 2 "" H 4200 2200 60  0001 C CNN
F 3 "" H 4200 2200 60  0001 C CNN
	1    4200 2200
	1    0    0    -1  
$EndComp
Wire Wire Line
	4200 2200 4200 2250
Wire Wire Line
	4200 2350 4200 2400
$Comp
L LED D1
U 1 1
P 3850 1150
F 0 "D1" H 3850 1250 50  0000 L CNN
F 1 "LED" H 3850 1075 50  0000 L CNN
F 2 "agg:0603-LED" H 3850 1150 50  0001 C CNN
F 3 "" H 3850 1150 50  0001 C CNN
	1    3850 1150
	-1   0    0    1   
$EndComp
$Comp
L R R14
U 1 1
P 3500 1150
F 0 "R14" H 3550 1200 50  0000 C CNN
F 1 "1k" H 3550 1100 50  0000 C CNN
F 2 "agg:0603" H 3500 1150 50  0001 C CNN
F 3 "" H 3500 1150 50  0001 C CNN
	1    3500 1150
	1    0    0    -1  
$EndComp
Connection ~ 3300 1150
Wire Wire Line
	3600 1150 3750 1150
$Comp
L GND #PWR065
U 1 1
P 3950 1200
F 0 "#PWR065" H 3820 1240 50  0001 L CNN
F 1 "GND" H 3950 1100 50  0000 C CNN
F 2 "" H 3950 1200 60  0001 C CNN
F 3 "" H 3950 1200 60  0001 C CNN
	1    3950 1200
	1    0    0    -1  
$EndComp
Wire Wire Line
	3850 1150 3950 1150
Wire Wire Line
	3950 1150 3950 1200
$Comp
L C C19
U 1 1
P 10000 3150
F 0 "C19" H 10050 3220 50  0000 C CNN
F 1 "10µ" H 10050 3080 50  0000 C CNN
F 2 "agg:0603" H 10000 3150 50  0001 C CNN
F 3 "" H 10000 3150 50  0001 C CNN
	1    10000 3150
	0    1    1    0   
$EndComp
$Comp
L GND #PWR066
U 1 1
P 10000 3300
F 0 "#PWR066" H 9870 3340 50  0001 L CNN
F 1 "GND" H 10000 3200 50  0000 C CNN
F 2 "" H 10000 3300 60  0001 C CNN
F 3 "" H 10000 3300 60  0001 C CNN
	1    10000 3300
	1    0    0    -1  
$EndComp
$Comp
L 3v3 #PWR067
U 1 1
P 10000 3100
F 0 "#PWR067" H 10000 3210 50  0001 L CNN
F 1 "3v3" H 10000 3190 50  0000 C CNN
F 2 "" H 10000 3100 60  0001 C CNN
F 3 "" H 10000 3100 60  0001 C CNN
	1    10000 3100
	1    0    0    -1  
$EndComp
Wire Wire Line
	10000 3100 10000 3150
Wire Wire Line
	10000 3250 10000 3300
$Comp
L C C20
U 1 1
P 10000 5300
F 0 "C20" H 10050 5370 50  0000 C CNN
F 1 "10µ" H 10050 5230 50  0000 C CNN
F 2 "agg:0603" H 10000 5300 50  0001 C CNN
F 3 "" H 10000 5300 50  0001 C CNN
	1    10000 5300
	0    1    1    0   
$EndComp
$Comp
L GND #PWR068
U 1 1
P 10000 5450
F 0 "#PWR068" H 9870 5490 50  0001 L CNN
F 1 "GND" H 10000 5350 50  0000 C CNN
F 2 "" H 10000 5450 60  0001 C CNN
F 3 "" H 10000 5450 60  0001 C CNN
	1    10000 5450
	1    0    0    -1  
$EndComp
$Comp
L 3v3 #PWR069
U 1 1
P 10000 5250
F 0 "#PWR069" H 10000 5360 50  0001 L CNN
F 1 "3v3" H 10000 5340 50  0000 C CNN
F 2 "" H 10000 5250 60  0001 C CNN
F 3 "" H 10000 5250 60  0001 C CNN
	1    10000 5250
	1    0    0    -1  
$EndComp
Wire Wire Line
	10000 5250 10000 5300
Wire Wire Line
	10000 5400 10000 5450
$EndSCHEMATC
